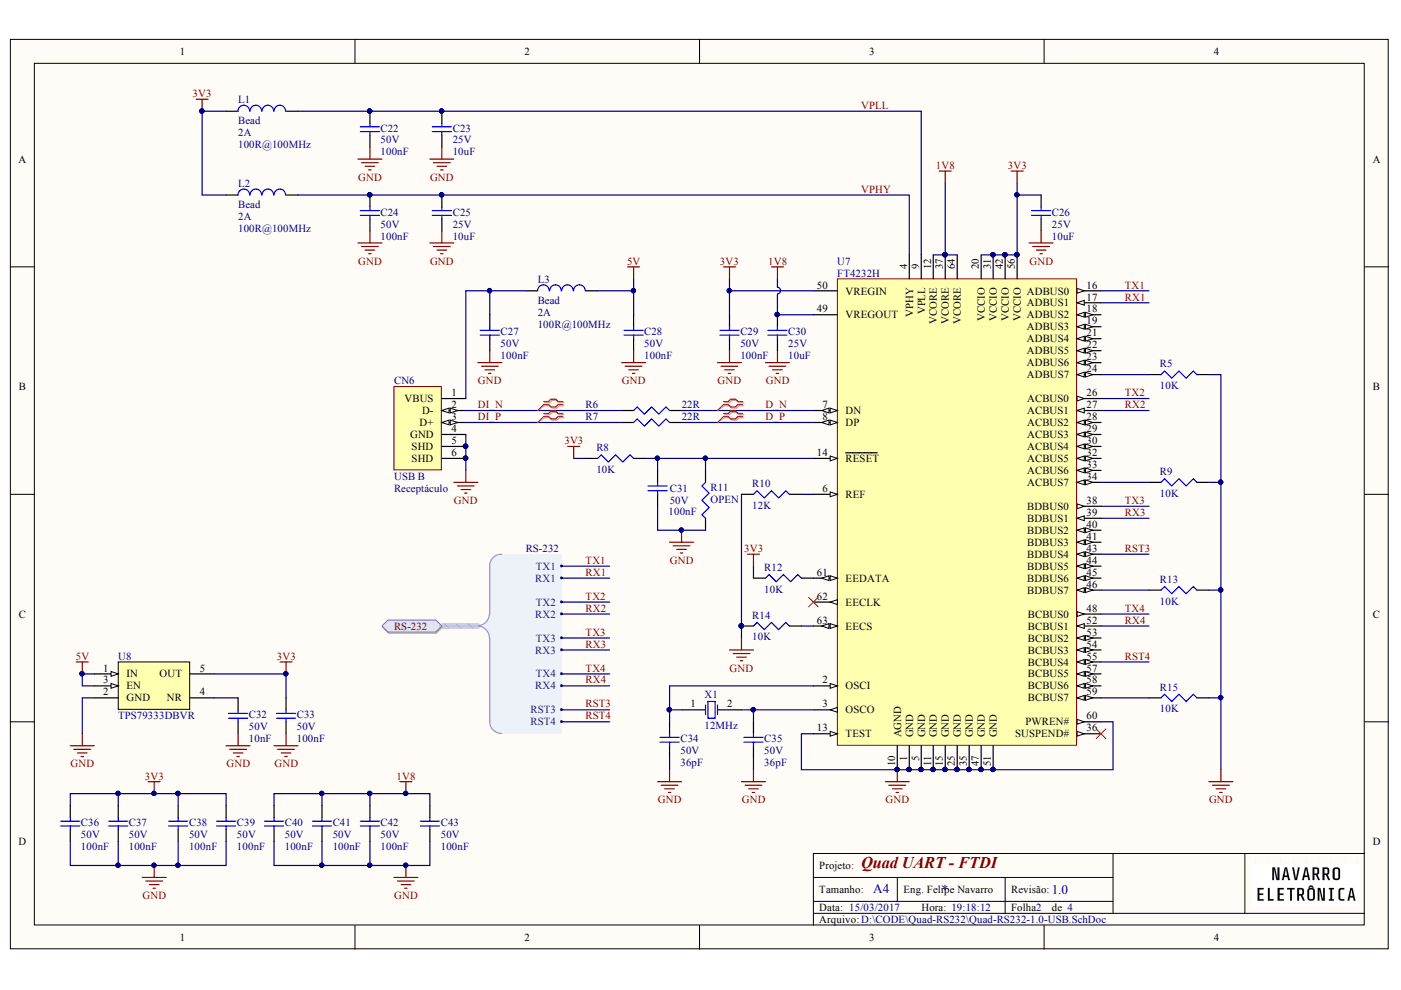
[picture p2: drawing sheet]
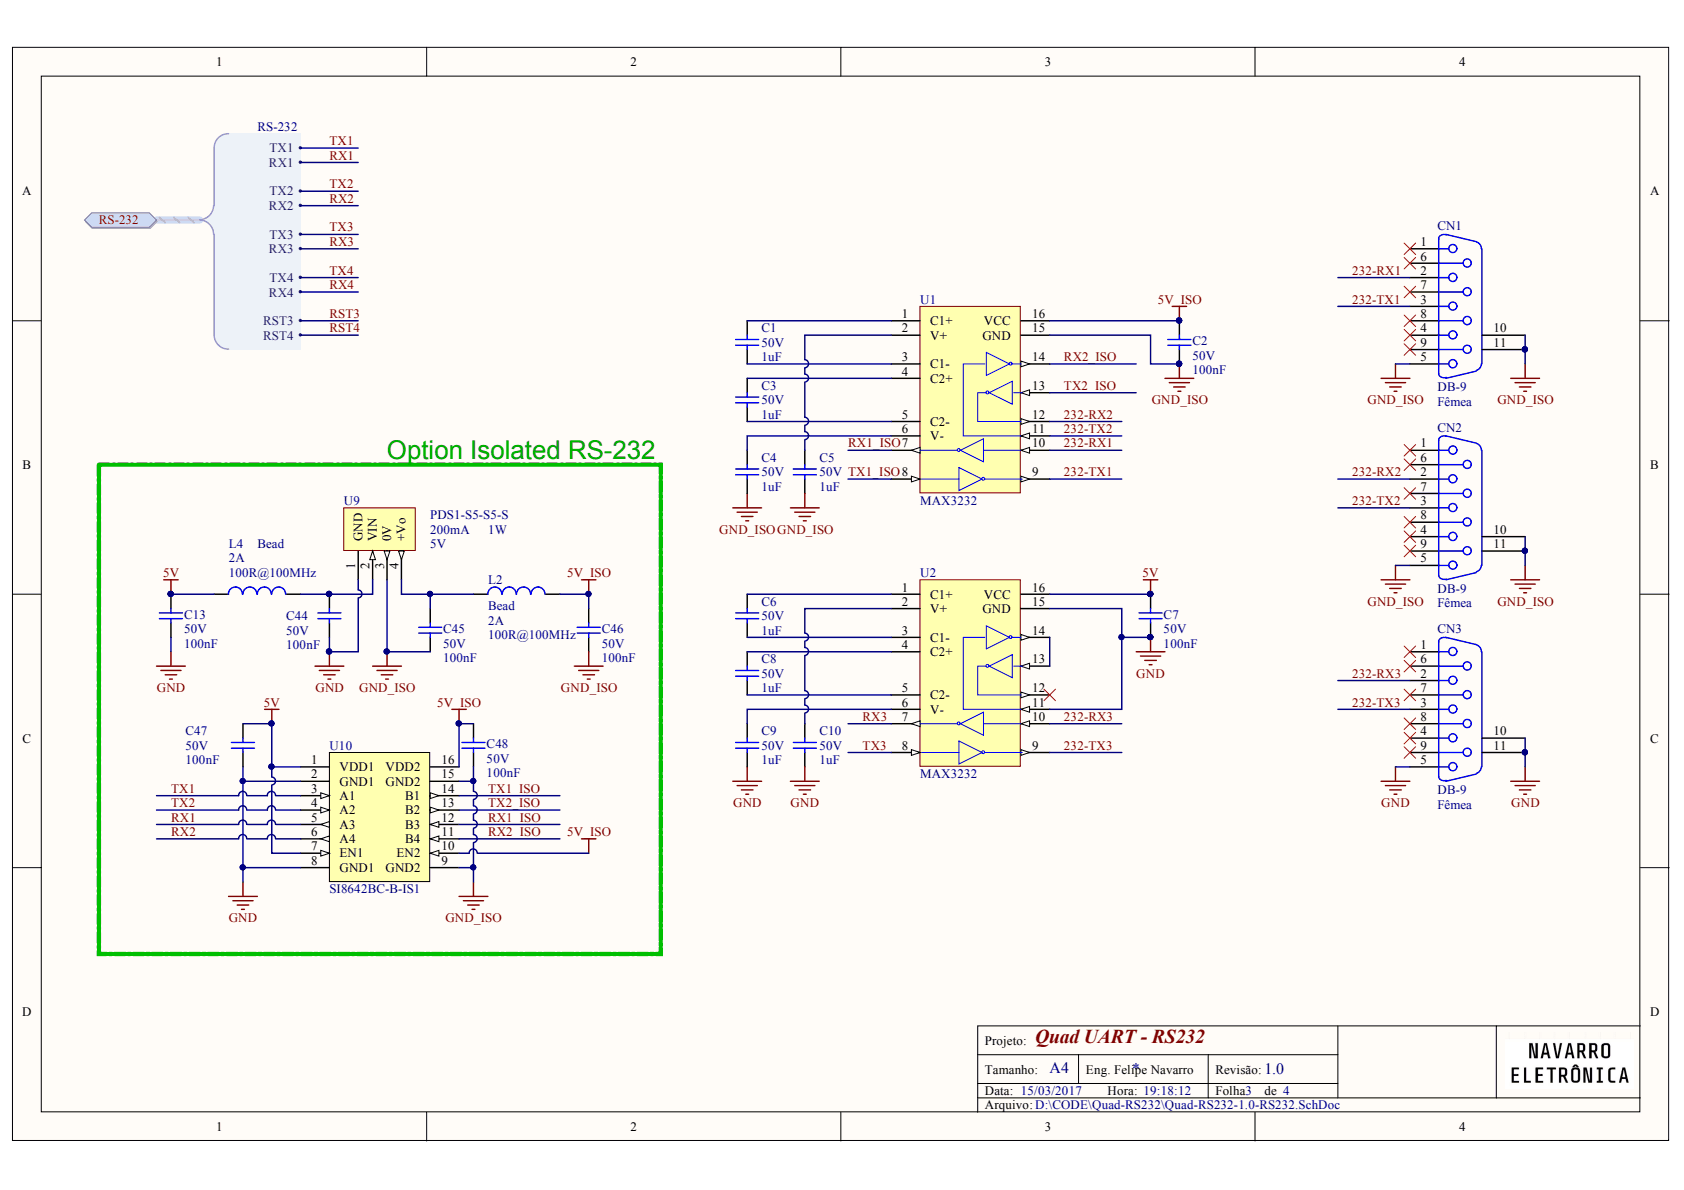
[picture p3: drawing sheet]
# Altium project Quad-RS232.PrjPcb
3 sheets, 67 parts. Net scope: hierarchical (ports join the sheet entries above them; power ports are global).
Board file: Quad-Serial.PcbDoc
Sheets:
  Quad-RS232-1.0-Blocos.SchDoc
    RS-232 = Quad-RS232-1.0-RS232.SchDoc
    USB = Quad-RS232-1.0-USB.SchDoc

## Sheet Quad-RS232-1.0-Blocos.SchDoc: Quad UART - Blocos
size A4; Revision: 1.0; SheetNumber: 1; SheetTotal: 4

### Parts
(Parts that share a designator on the sheet are numbered #1, #2 ... from top to bottom, then left to right.)
HOLE?#1  Furo de Fixação  [Furo_M3]  (value not drawn)  (no BOM)
HOLE?#2  Furo de Fixação  [Furo_M3]  (value not drawn)  (no BOM)

### Sub-sheets
RS-232 = Quad-RS232-1.0-RS232.SchDoc: RS-232 (harness RS-232)
TTL = Quad-RS232-1.0-TTL.SchDoc (file not in this document): RS-232 (harness RS-232)
USB = Quad-RS232-1.0-USB.SchDoc: RS-232 (harness RS-232)

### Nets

Not connected (* = marked no-connect by the designer): HOLE?#1 X*; HOLE?#2 X*

### Buses and harness runs
harness sheet RS-232/RS-232 = sheet TTL/RS-232 = sheet USB/RS-232

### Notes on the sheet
- Caixa de Ferro CFP-5138 5X13X8cm

## Sheet Quad-RS232-1.0-RS232.SchDoc: Quad UART - RS232
size A4; Revision: 1.0; SheetNumber: 3; SheetTotal: 4

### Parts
(Parts that share a designator on the sheet are numbered #1, #2 ... from top to bottom, then left to right.)
C1  value 1uF  Tensão: 50V  [CC0603]  (hidden comment: Capacitor Cerâmico)
C2  value 100nF  Tensão: 50V  [CC0603]  (hidden comment: Capacitor Cerâmico)
C3  value 1uF  Tensão: 50V  [CC0603]  (hidden comment: Capacitor Cerâmico)
C4  value 1uF  Tensão: 50V  [CC0603]  (hidden comment: Capacitor Cerâmico)
C5  value 1uF  Tensão: 50V  [CC0603]  (hidden comment: Capacitor Cerâmico)
C6  value 1uF  Tensão: 50V  [CC0603]  (hidden comment: Capacitor Cerâmico)
C7  value 100nF  Tensão: 50V  [CC0603]  (hidden comment: Capacitor Cerâmico)
C8  value 1uF  Tensão: 50V  [CC0603]  (hidden comment: Capacitor Cerâmico)
C9  value 1uF  Tensão: 50V  [CC0603]  (hidden comment: Capacitor Cerâmico)
C10  value 1uF  Tensão: 50V  [CC0603]  (hidden comment: Capacitor Cerâmico)
C13  value 100nF  Tensão: 50V  [CC0603]  (hidden comment: Capacitor Cerâmico)
C44  value 100nF  Tensão: 50V  [CC0603]  (hidden comment: Capacitor Cerâmico)
C45  value 100nF  Tensão: 50V  [CC0603]  (hidden comment: Capacitor Cerâmico)
C46  value 100nF  Tensão: 50V  [CC0603]  (hidden comment: Capacitor Cerâmico)
C47  value 100nF  Tensão: 50V  [CC0603]  (hidden comment: Capacitor Cerâmico)
C48  value 100nF  Tensão: 50V  [CC0603]  (hidden comment: Capacitor Cerâmico)
CN1  DB-9  value Fêmea  [CONN DB9-F/H]
CN2  DB-9  value Fêmea  [CONN DB9-F/H]
CN3  DB-9  value Fêmea  [CONN DB9-F/H]
L2#1  Bead  value 100R@100MHz  Corrente: 2A  [CC0603]
L4  Bead  value 100R@100MHz  Corrente: 2A  [CC0603]
U1  MAX3232  [SOIC-16N]
U2  MAX3232  [SOIC-16N]
U9  PDS1-S5-S5-S  Corrente: 200mA  Potência: 1W  Tensão: 5V  [SIP-4N]
U10  SI8642BC-B-IS1  [SOIC-16N]

### Blocks framed on the sheet
Option Isolated RS-232: C13 C44-C48 L2#1 L4 U9 U10

### Ports
RS-232 (harness RS-232)

### Harnesses
RS-232: TX1, RX1, TX2, RX2, TX3, RX3, TX4, RX4, RST3, RST4

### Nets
5V: C7.2 C13.2 C47.2 L4.1 U2.16(VCC) U10.1(VDD1) U10.7(EN1)
5V_ISO: C2.2 C46.2 C48.2 L2#1.2 U1.16(VCC) U10.10(EN2) U10.16(VDD2)
GND: C7.1 C9.1 C10.1 C13.1 C44.1 C47.1 CN3.5 CN3.10 CN3.11 U2.11(T1IN) U2.15(GND) U9.1(GND) U10.2(GND1) U10.8(GND1)
GND_ISO: C2.1 C4.1 C5.1 C45.1 C46.1 C48.1 CN1.5 CN1.10 CN1.11 CN2.5 CN2.10 CN2.11 U1.15(GND) U9.3(0V) U10.9(GND2) U10.15(GND2)
232-RX1: CN1.2 U1.10(T2IN)
232-RX2: CN2.2 U1.12(R1OUT)
232-RX3: CN3.2 U2.10(T2IN)
232-TX1: CN1.3 U1.9(R2OUT)
232-TX2: CN2.3 U1.11(T1IN)
232-TX3: CN3.3 U2.9(R2OUT)
RX1: U10.5(A3) ; port RS-232.RX1
RX1_ISO: U1.7(T2OUT) U10.12(B3)
RX2: U10.6(A4) ; port RS-232.RX2
RX2_ISO: U1.14(T1OUT) U10.11(B4)
RX3: U2.7(T2OUT) ; port RS-232.RX3
TX1: U10.3(A1) ; port RS-232.TX1
TX1_ISO: U1.8(R2IN) U10.14(B1)
TX2: U10.4(A2) ; port RS-232.TX2
TX2_ISO: U1.13(R1IN) U10.13(B2)
TX3: U2.8(R2IN) ; port RS-232.TX3
NetC1_1: C1.1 U1.3(C1-)
NetC1_2: C1.2 U1.1(C1+)
NetC3_1: C3.1 U1.5(C2-)
NetC3_2: C3.2 U1.4(C2+)
NetC4_2: C4.2 U1.6(V-)
NetC5_2: C5.2 U1.2(V+)
NetC6_1: C6.1 U2.3(C1-)
NetC6_2: C6.2 U2.1(C1+)
NetC8_1: C8.1 U2.5(C2-)
NetC8_2: C8.2 U2.4(C2+)
NetC9_2: C9.2 U2.6(V-)
NetC10_2: C10.2 U2.2(V+)
NetC44_2: C44.2 L4.2 U9.2(VIN)
NetC45_2: C45.2 L2#1.1 U9.4(+Vo)
NetU2_13: U2.13(R1IN) U2.14(T1OUT)

Not connected (* = marked no-connect by the designer): CN1 1* 4* 6* 7* 8* 9*; CN2 1* 4* 6* 7* 8* 9*; CN3 1* 4* 6* 7* 8* 9*; U2 12(R1OUT)*

## Sheet Quad-RS232-1.0-USB.SchDoc: Quad UART - FTDI
size A4; Revision: 1.0; SheetNumber: 2; SheetTotal: 4

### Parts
(Parts that share a designator on the sheet are numbered #1, #2 ... from top to bottom, then left to right.)
C22  value 100nF  Tensão: 50V  [CC0603]  (hidden comment: Capacitor Cerâmico)
C23  value 10uF  Tensão: 25V  [CC0805]  (hidden comment: Capacitor Cerâmico)
C24  value 100nF  Tensão: 50V  [CC0603]  (hidden comment: Capacitor Cerâmico)
C25  value 10uF  Tensão: 25V  [CC0805]  (hidden comment: Capacitor Cerâmico)
C26  value 10uF  Tensão: 25V  [CC0805]  (hidden comment: Capacitor Cerâmico)
C27  value 100nF  Tensão: 50V  [CC0603]  (hidden comment: Capacitor Cerâmico)
C28  value 100nF  Tensão: 50V  [CC0603]  (hidden comment: Capacitor Cerâmico)
C29  value 100nF  Tensão: 50V  [CC0603]  (hidden comment: Capacitor Cerâmico)
C30  value 10uF  Tensão: 25V  [CC0805]  (hidden comment: Capacitor Cerâmico)
C31  value 100nF  Tensão: 50V  [CC0603]  (hidden comment: Capacitor Cerâmico)
C32  value 10nF  Tensão: 50V  [CC0603]  (hidden comment: Capacitor Cerâmico)
C33  value 100nF  Tensão: 50V  [CC0603]  (hidden comment: Capacitor Cerâmico)
C34  value 36pF  Tensão: 50V  [CC0603]  (hidden comment: Capacitor Cerâmico)
C35  value 36pF  Tensão: 50V  [CC0603]  (hidden comment: Capacitor Cerâmico)
C36  value 100nF  Tensão: 50V  [CC0603]  (hidden comment: Capacitor Cerâmico)
C37  value 100nF  Tensão: 50V  [CC0603]  (hidden comment: Capacitor Cerâmico)
C38  value 100nF  Tensão: 50V  [CC0603]  (hidden comment: Capacitor Cerâmico)
C39  value 100nF  Tensão: 50V  [CC0603]  (hidden comment: Capacitor Cerâmico)
C40  value 100nF  Tensão: 50V  [CC0603]  (hidden comment: Capacitor Cerâmico)
C41  value 100nF  Tensão: 50V  [CC0603]  (hidden comment: Capacitor Cerâmico)
C42  value 100nF  Tensão: 50V  [CC0603]  (hidden comment: Capacitor Cerâmico)
C43  value 100nF  Tensão: 50V  [CC0603]  (hidden comment: Capacitor Cerâmico)
CN6  USB B  value Receptáculo  [CONN_USB-B_RCPT-H]
L1  Bead  value 100R@100MHz  Corrente: 2A  [CC0603]
L2#2  Bead  value 100R@100MHz  Corrente: 2A  [CC0603]
L3  Bead  value 100R@100MHz  Corrente: 2A  [CC0603]
R5  value 10K  [CC0603]  (hidden comment: Resistor)
R6  value 22R  [CC0603]  (hidden comment: Resistor)
R7  value 22R  [CC0603]  (hidden comment: Resistor)
R8  value 10K  [CC0603]  (hidden comment: Resistor)
R9  value 10K  [CC0603]  (hidden comment: Resistor)
R10  value 12K  [CC0603]  (hidden comment: Resistor)
R11  value OPEN  [CC0603]  (hidden comment: Resistor)
R12  value 10K  [CC0603]  (hidden comment: Resistor)
R13  value 10K  [CC0603]  (hidden comment: Resistor)
R14  value 10K  [CC0603]  (hidden comment: Resistor)
R15  value 10K  [CC0603]  (hidden comment: Resistor)
U7  FT4232H  [TQFP-64N]
U8  TPS79333DBVR  [SOT-23-5N]
X1  12MHz  [HC/49US]

### Ports
RS-232 (harness RS-232)

### Harnesses
RS-232: TX1, RX1, TX2, RX2, TX3, RX3, TX4, RX4, RST3, RST4

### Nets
1V8: C30.2 C40.2 C41.2 C42.2 C43.2 U7.12(VCORE) U7.37(VCORE) U7.49(VREGOUT) U7.64(VCORE)
3V3: C26.2 C29.2 C33.2 C36.2 C37.2 C38.2 C39.2 L1.1 L2#2.1 R8.1 R12.1 U7.20(VCCIO) U7.31(VCCIO) U7.42(VCCIO) U7.50(VREGIN) U7.56(VCCIO) U8.5(OUT)
5V: C28.2 L3.2 U8.1(IN) U8.3(EN)
GND: C22.1 C23.1 C24.1 C25.1 C26.1 C27.1 C28.1 C29.1 C30.1 C31.1 C32.1 C33.1 C34.1 C35.1 C36.1 C37.1 C38.1 C39.1 C40.1 C41.1 C42.1 C43.1 CN6.4(GND) CN6.5(SHD) CN6.6(SHD) R5.2 R9.2 R10.1 R11.1 R13.2 R14.1 R15.2 U7.1(GND) U7.5(GND) U7.10(AGND) U7.11(GND) U7.13(TEST) U7.15(GND) U7.25(GND) U7.35(GND) U7.47(GND) U7.51(GND) U7.60(PWREN#) U8.2(GND)
D_N: R6.2 U7.7(DN)
D_P: R7.2 U7.8(DP)
DI_N: CN6.2(D-) R6.1
DI_P: CN6.3(D+) R7.1
RST3: U7.43(BDBUS4) ; port RS-232.RST3
RST4: U7.55(BCBUS4) ; port RS-232.RST4
RX1: U7.17(ADBUS1) ; port RS-232.RX1
RX2: U7.27(ACBUS1) ; port RS-232.RX2
RX3: U7.39(BDBUS1) ; port RS-232.RX3
RX4: U7.52(BCBUS1) ; port RS-232.RX4
TX1: U7.16(ADBUS0) ; port RS-232.TX1
TX2: U7.26(ACBUS0) ; port RS-232.TX2
TX3: U7.38(BDBUS0) ; port RS-232.TX3
TX4: U7.48(BCBUS0) ; port RS-232.TX4
VPHY: C24.2 C25.2 L2#2.2 U7.4(VPHY)
VPLL: C22.2 C23.2 L1.2 U7.9(VPLL)
NetC27_2: C27.2 CN6.1(VBUS) L3.1
NetC31_2: C31.2 R8.2 R11.2 U7.14(~{RESET})
NetC32_2: C32.2 U8.4(NR)
NetC34_2: C34.2 U7.2(OSCI) X1.1(OSC1)
NetC35_2: C35.2 U7.3(OSCO) X1.2(OSC2)
NetR5_1: R5.1 U7.24(ADBUS7)
NetR9_1: R9.1 U7.34(ACBUS7)
NetR10_2: R10.2 U7.6(REF)
NetR12_2: R12.2 U7.61(EEDATA)
NetR13_1: R13.1 U7.46(BDBUS7)
NetR14_2: R14.2 U7.63(EECS)
NetR15_1: R15.1 U7.59(BCBUS7)

Not connected (* = marked no-connect by the designer): U7 18(ADBUS2) 19(ADBUS3) 21(ADBUS4) 22(ADBUS5) 23(ADBUS6) 28(ACBUS2) 29(ACBUS3) 30(ACBUS4) 32(ACBUS5) 33(ACBUS6) 36(SUSPEND#)* 40(BDBUS2) 41(BDBUS3) 44(BDBUS5) 45(BDBUS6) 53(BCBUS2) 54(BCBUS3) 57(BCBUS5) 58(BCBUS6) 62(EECLK)*

### Layout directives
differential pair: D_N, D_P, DI_N, DI_P

## Nets that join several sheets
5V: Quad-RS232-1.0-RS232 (7 pins), Quad-RS232-1.0-USB (C28.2 L3.2 U8.1 U8.3)
GND: Quad-RS232-1.0-RS232 (14 pins), Quad-RS232-1.0-USB (44 pins)
RX1: Quad-RS232-1.0-RS232 (U10.5), Quad-RS232-1.0-USB (U7.17)
RX2: Quad-RS232-1.0-RS232 (U10.6), Quad-RS232-1.0-USB (U7.27)
RX3: Quad-RS232-1.0-RS232 (U2.7), Quad-RS232-1.0-USB (U7.39)
TX1: Quad-RS232-1.0-RS232 (U10.3), Quad-RS232-1.0-USB (U7.16)
TX2: Quad-RS232-1.0-RS232 (U10.4), Quad-RS232-1.0-USB (U7.26)
TX3: Quad-RS232-1.0-RS232 (U2.8), Quad-RS232-1.0-USB (U7.38)
